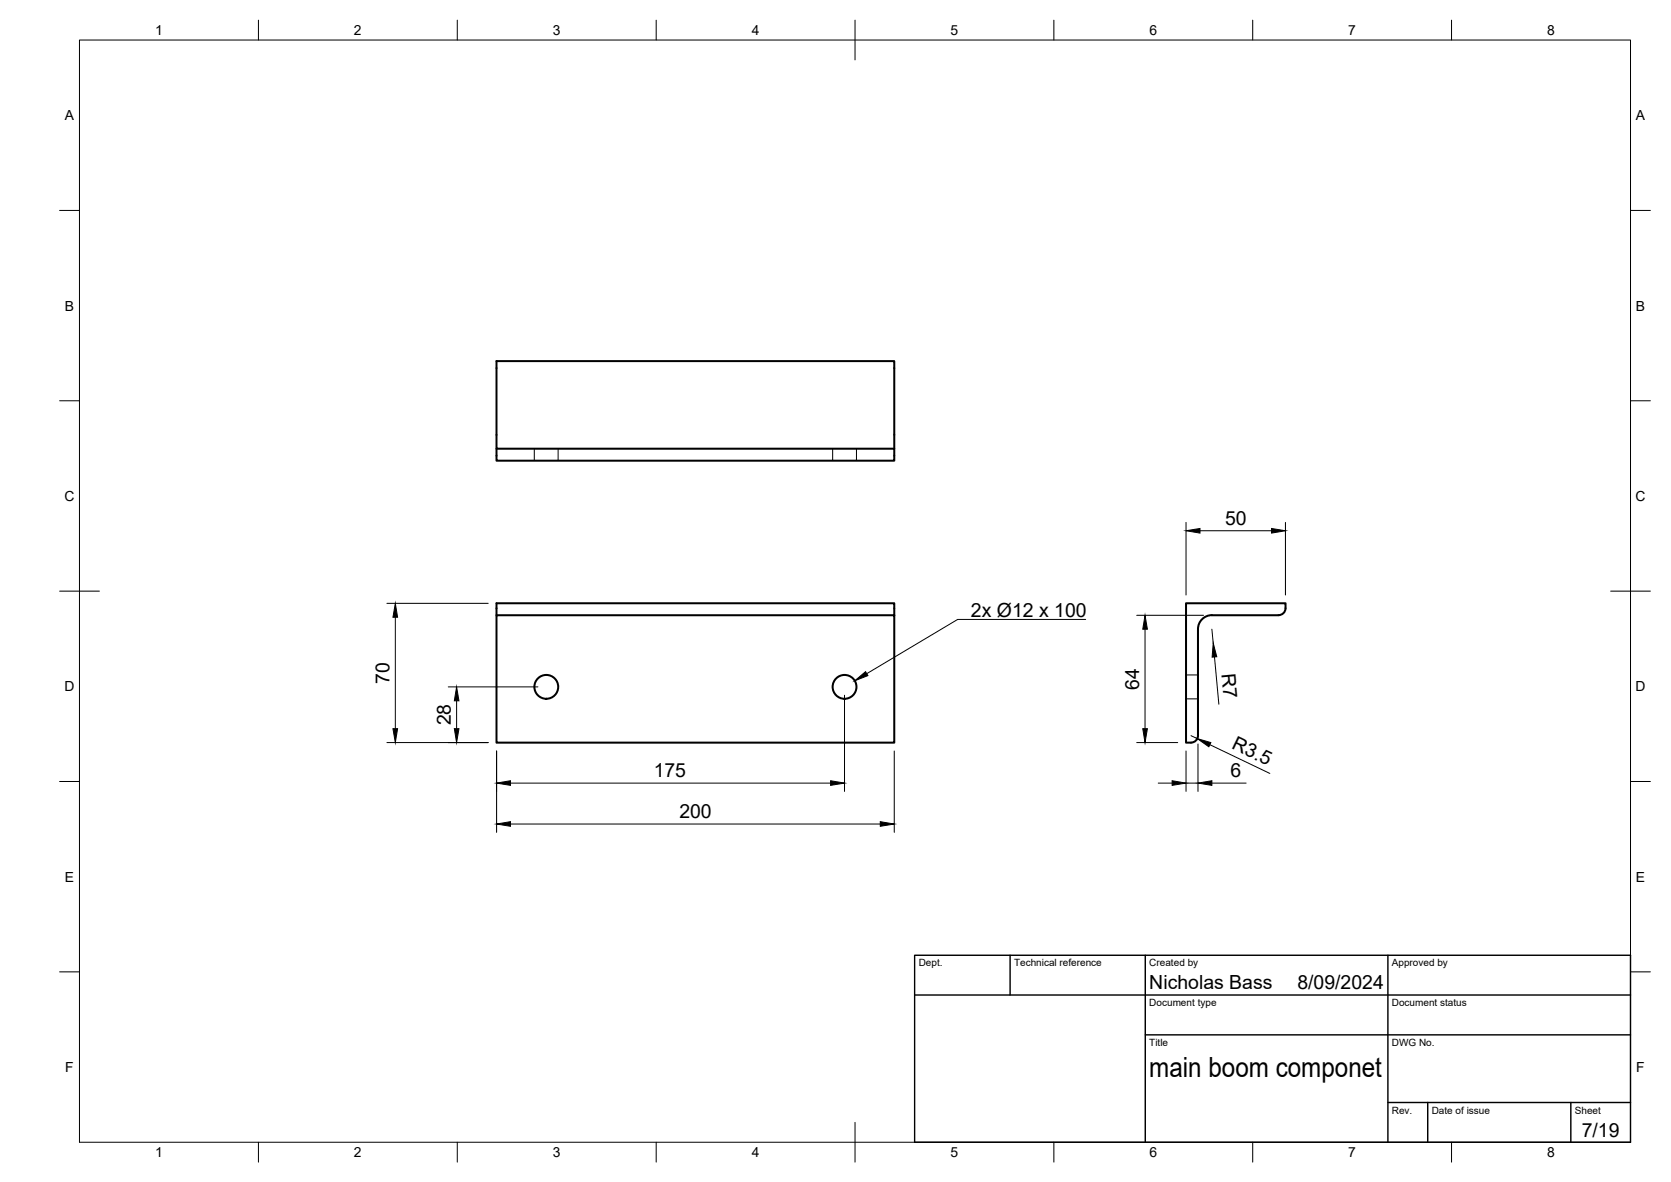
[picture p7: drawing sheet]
<svg xmlns="http://www.w3.org/2000/svg" width="420mm" height="297mm" viewBox="0 0 420 297" stroke-linecap="round" stroke-linejoin="round" font-family="sans-serif">
<!-- layer: Visible -->
<g fill="none" stroke="#000" stroke-width=".51">
<path d="M124.8 112.8v3h100.1v-3h-100.1v-22.1h100.1v22.1M124.8 154.6h100.1v32h-100.1zM124.8 154.6v-3h100.1v3M304.7 154.6h16.8M323.2 152.9v-1.3h-25v35a2.55 2.55 0 0 0 2.8-.9l.2-.8v-26.8a3.5 3.5 0 0 1 3.5-3.5M323.2 152.8a1.75 1.75 0 0 1-1.7 1.8"/>
<circle cx="137.4" cy="172.6" r="3"/>
<circle cx="212.4" cy="172.6" r="3"/>
</g>
<!-- layer: Hidden -->
<path d="M134.3 112.8v3M140.3 112.8v3M209.4 112.8v3M215.3 112.8v3M298.2 169.6h3M298.2 175.6h3" fill="none" stroke="#000" stroke-width=".25"/>
<!-- layer: BORDER -->
<g fill="none" stroke="#000" stroke-width=".25">
<path d="M20 10.1h390v276.9h-390zM65 5.1v5M115 5.1v5M165 5.1v5M215 5.1v10M265 5.1v5M315 5.1v5M365 5.1v5M15 52.9h5M410 52.9h5M15 100.7h5M410 100.7h5"/>
<path d="M15 148.6h10M405 148.6h10M15 196.4h5M410 196.4h5M15 244.2h5M410 244.2h5M65 287v5M115 287v5M165 287v5M215 282.1v9.9M265 287v5M315 287v5"/>
<path d="M365 287v5"/>
</g>
<!-- layer: TITLEBLOCK -->
<path d="M230 240.1h180v46.9h-180zM230 250h180M254 240.1v9.9M288 240.1v46.9M349 240.1v46.9M288 260.1h122M349 277.1h61M359 277.1v9.9M395 277.1v9.9" fill="none" stroke="#000" stroke-width=".36"/>
<!-- layer: FD_Dimensions -->
<g fill="none" stroke="#000" stroke-width=".25">
<path d="M298.2 131.3v18.2M301.7 133.4h18M323.2 131.3v18.2M97.3 151.6h25.4M99.4 155.1v28M285.8 154.6h16.8M287.9 158.1v25M304.7 158.1l.4 3.5M112.7 172.6h22.6M114.8 176.1v7M212.3 174.7v24.2M305.4 165.1l1.1 11.9"/>
<path d="M97.3 186.6h25.4M124.9 188.7v20.5M128.4 196.8h80.5M224.9 188.7v20.5M285.8 186.6h10.3M291.2 196.8h3.5M298.2 188.7v10.2M298.2 196.8h3M299.5 184.9l1.6 .7M301.2 187v11.9M304.2 187.1l15.1 7.3M304.7 196.8h8.6"/>
<path d="M128.4 207.1h92.9"/>
</g>
<g fill="#000" stroke="#000" stroke-width=".25">
<path d="M298.2 133.4l3.5-.6v1.2zM319.7 132.8l3.5 .6-3.5 .6zM99.4 151.6l.6 3.5h-1.2zM287.9 154.6l.6 3.5h-1.2zM114.8 172.6l.6 3.5h-1.2zM305.1 161.6l.8 3.4-1.1 .1zM98.8 183.1h1.2l-.6 3.5zM114.2 183.1h1.2l-.6 3.5zM124.9 196.8l3.5-.6v1.2zM208.9 196.2l3.4 .6-3.4 .6zM287.3 183.1h1.2l-.6 3.5zM294.7 196.2l3.5 .6-3.5 .6z"/>
<path d="M301.1 185.6l3.4 1-.5 1.1zM301.2 196.8l3.5-.6v1.2zM124.9 207.1l3.5-.6v1.2zM221.3 206.5l3.6 .6-3.6 .6z"/>
</g>
<!-- layer: Hole Notes -->
<path d="M214.9 171.1l2.7-2.3 .6 1z" fill="#000" stroke="#000" stroke-width=".25"/>
<path d="M273 155.7h-32.2l-22.9 13.6" fill="none" stroke="#000" stroke-width=".25"/>
<text font-size="7" x="289" y="270.6">main boom componet</text>
<g font-size="4.9">
<text x="308" y="131.9">50</text>
<text x="244.1" y="155">2x Ø12 x 100</text>
<text x="97.9" y="171.8" transform="rotate(-90 97.9 171.8)">70</text>
<text x="286.4" y="173.3" transform="rotate(-90 286.4 173.3)">64</text>
<text x="307.2" y="169.5" transform="rotate(85 307.2 169.5)">R7</text>
<text x="113.3" y="182.3" transform="rotate(-90 113.3 182.3)">28</text>
<text x="309.5" y="188.1" transform="rotate(26 309.5 188.1)">R3.5</text>
<text x="164.4" y="195.3">175</text>
<text x="309.4" y="195.3">6</text>
<text x="170.8" y="205.6">200</text>
<text x="289" y="248.5">Nicholas Bass</text>
<text x="326.2" y="248.5">8/09/2024</text>
<text x="397.7" y="285.7">7/19</text>
</g>
<g font-size="3.5">
<text x="39" y="8.8">1</text>
<text x="89" y="8.8">2</text>
<text x="139" y="8.8">3</text>
<text x="189" y="8.8">4</text>
<text x="239" y="8.8">5</text>
<text x="289" y="8.8">6</text>
<text x="339" y="8.8">7</text>
<text x="389" y="8.8">8</text>
<text x="16.3" y="30.2">A</text>
<text x="411.3" y="30.2">A</text>
<text x="16.3" y="78">B</text>
<text x="411.3" y="78">B</text>
<text x="16.2" y="125.9">C</text>
<text x="411.2" y="125.9">C</text>
<text x="16.2" y="173.7">D</text>
<text x="411.2" y="173.7">D</text>
<text x="16.3" y="221.6">E</text>
<text x="411.3" y="221.6">E</text>
<text x="16.4" y="269.4">F</text>
<text x="411.4" y="269.4">F</text>
<text x="39" y="290.8">1</text>
<text x="89" y="290.8">2</text>
<text x="139" y="290.8">3</text>
<text x="189" y="290.8">4</text>
<text x="239" y="290.8">5</text>
<text x="289" y="290.8">6</text>
<text x="339" y="290.8">7</text>
<text x="389" y="290.8">8</text>
</g>
<g font-size="2.5">
<text x="231" y="242.9">Dept.</text>
<text x="255" y="242.9">Technical reference</text>
<text x="289" y="242.9">Created by</text>
<text x="350" y="242.9">Approved by</text>
<text x="289" y="252.8">Document type</text>
<text x="350" y="252.8">Document status</text>
<text x="289" y="262.9">Title</text>
<text x="350" y="262.9">DWG No.</text>
<text x="350" y="279.9">Rev.</text>
<text x="360" y="279.9">Date of issue</text>
<text x="396" y="279.9">Sheet</text>
</g>
</svg>
